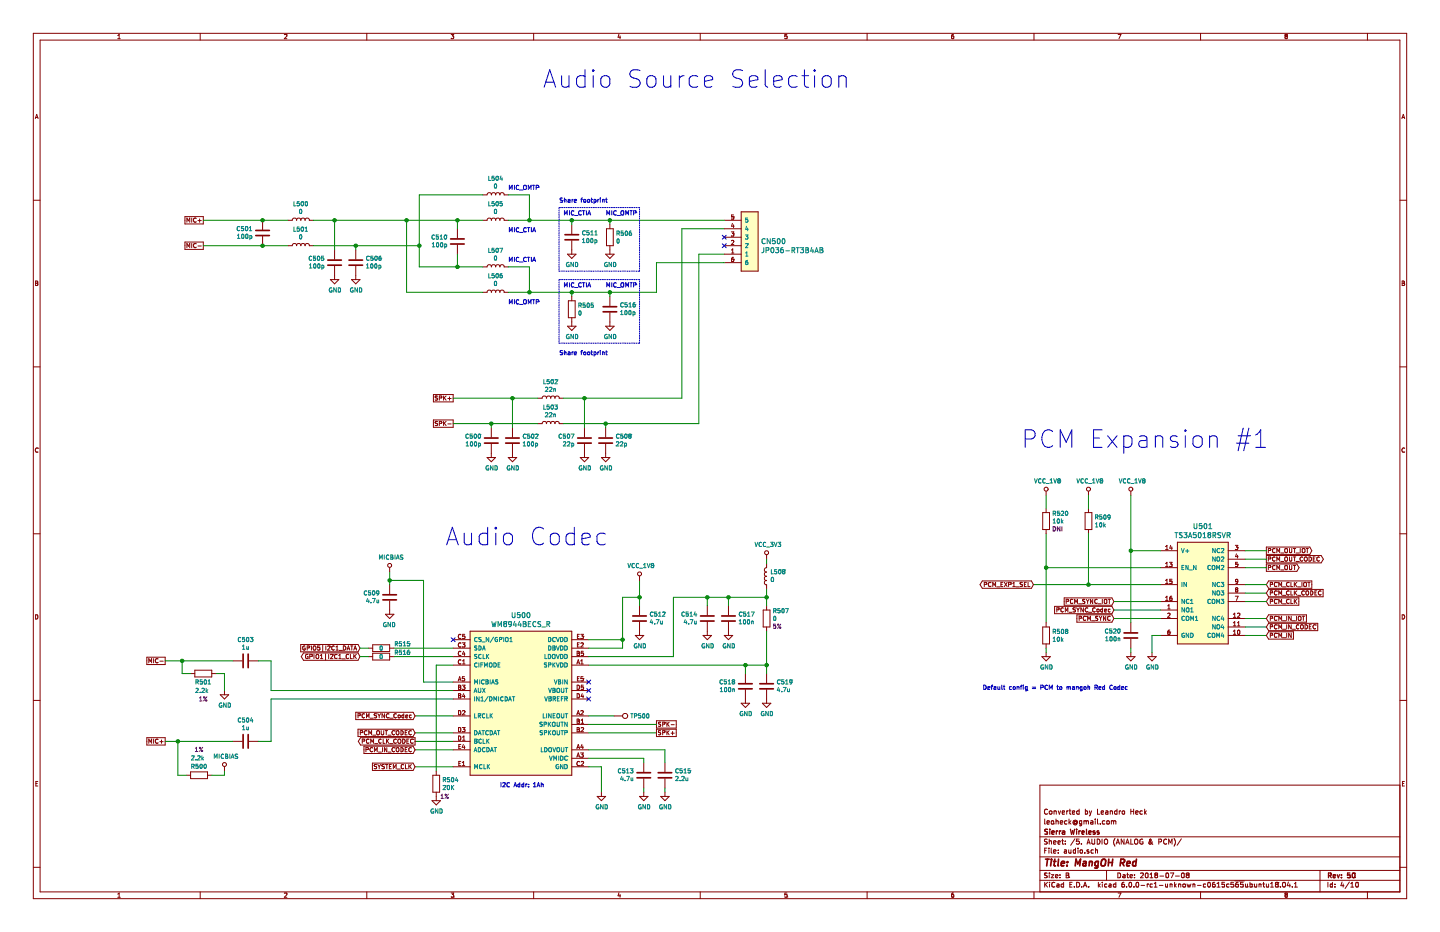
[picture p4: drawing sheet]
EESchema Schematic File Version 4
LIBS:mangoh_red_board-cache
EELAYER 26 0
EELAYER END
$Descr B 17000 11000
encoding utf-8
Sheet 4 10
Title "MangOH Red"
Date "2018-07-08"
Rev "50"
Comp "Sierra Wireless"
Comment1 "leoheck@gmail.com"
Comment2 "Converted by Leandro Heck"
Comment3 ""
Comment4 ""
$EndDescr
Text Notes 6400 1050 0    207  ~ 0
Audio Source Selection
Text Notes 5250 6450 0    207  ~ 0
Audio Codec
Text Notes 12050 5300 0    207  ~ 0
PCM Expansion #1
$Comp
L MangOH-Red:TS3A5018RSVR U501
U 1 1
P 13700 6500
F 0 "U501" H 14200 6790 60  0000 C CNN
F 1 "TS3A5018RSVR" H 14200 6684 60  0000 C CNN
F 2 "Package_DFN_QFN:DFN-16-1EP_3x4mm_P0.45mm_EP1.7x3.3mm" H 13700 6500 50  0001 C CNN
F 3 "/home/lheck/Dropbox/deepx/GOAT/DATASHEETS_MANGOH/pdfs/TS3A5018RSVR.pdf" H 13700 6500 50  0001 C CNN
	1    13700 6500
	1    0    0    -1  
$EndComp
$Comp
L MangOH-Red:WM8944BECS_R U500
U 1 1
P 5350 7550
F 0 "U500" H 6150 7840 60  0000 C CNN
F 1 "WM8944BECS_R" H 6150 7734 60  0000 C CNN
F 2 "Package_BGA:BGA-25_6.35x6.35mm_Layout5x5_P1.27mm" H 5550 7600 60  0001 L CNN
F 3 "/home/lheck/Dropbox/deepx/GOAT/DATASHEETS_MANGOH/pdfs/WM8944BECS-R.pdf" H 5350 7550 50  0001 C CNN
	1    5350 7550
	1    0    0    -1  
$EndComp
Text GLabel 14950 6500 2    50   Output ~ 0
PCM_OUT_IOT
Text GLabel 14950 6600 2    50   Output ~ 0
PCM_OUT_CODEC
Text GLabel 14950 6700 2    50   Output ~ 0
PCM_OUT
Wire Wire Line
	14950 6700 14700 6700
Wire Wire Line
	14700 6600 14950 6600
Wire Wire Line
	14950 6500 14700 6500
Text GLabel 14950 6900 2    50   Input ~ 0
PCM_CLK_IOT
Text GLabel 14950 7000 2    50   Input ~ 0
PCM_CLK_CODEC
Text GLabel 14950 7100 2    50   Input ~ 0
PCM_CLK
Wire Wire Line
	14950 7100 14700 7100
Wire Wire Line
	14700 7000 14950 7000
Wire Wire Line
	14950 6900 14700 6900
Wire Wire Line
	14950 7500 14700 7500
Wire Wire Line
	14700 7400 14950 7400
Wire Wire Line
	14950 7300 14700 7300
Text GLabel 14950 7300 2    50   Input ~ 0
PCM_IN_IOT
Text GLabel 14950 7400 2    50   Input ~ 0
PCM_IN_CODEC
Text GLabel 14950 7500 2    50   Input ~ 0
PCM_IN
$Comp
L power:GND #PWR0348
U 1 1
P 13600 7700
F 0 "#PWR0348" H 13600 7450 50  0001 C CNN
F 1 "GND" H 13605 7527 50  0000 C CNN
F 2 "" H 13600 7700 50  0001 C CNN
F 3 "" H 13600 7700 50  0001 C CNN
	1    13600 7700
	1    0    0    -1  
$EndComp
Wire Wire Line
	13700 7500 13600 7500
Wire Wire Line
	13600 7500 13600 7700
Text GLabel 13150 7100 0    50   Input ~ 0
PCM_SYNC_IOT
Text GLabel 13150 7200 0    50   Input ~ 0
PCM_SYNC_Codec
Text GLabel 13150 7300 0    50   Input ~ 0
PCM_SYNC
Wire Wire Line
	13150 7100 13700 7100
Wire Wire Line
	13700 7200 13150 7200
Wire Wire Line
	13150 7300 13700 7300
Wire Wire Line
	13700 6700 12350 6700
Wire Wire Line
	12350 6700 12350 6300
Wire Wire Line
	12350 6700 12350 7350
Connection ~ 12350 6700
$Comp
L power:GND #PWR0344
U 1 1
P 12350 7700
F 0 "#PWR0344" H 12350 7450 50  0001 C CNN
F 1 "GND" H 12355 7527 50  0000 C CNN
F 2 "" H 12350 7700 50  0001 C CNN
F 3 "" H 12350 7700 50  0001 C CNN
	1    12350 7700
	1    0    0    -1  
$EndComp
$Comp
L MangOH-Red-Extra:VCC_1V8 #PWR0343
U 1 1
P 12350 5850
F 0 "#PWR0343" H 12350 5700 50  0001 C CNN
F 1 "VCC_1V8" H 12367 6023 50  0000 C CNN
F 2 "" H 12350 5850 50  0001 C CNN
F 3 "" H 12350 5850 50  0001 C CNN
	1    12350 5850
	1    0    0    -1  
$EndComp
$Comp
L MangOH-Red-Extra:VCC_1V8 #PWR0345
U 1 1
P 12850 5850
F 0 "#PWR0345" H 12850 5700 50  0001 C CNN
F 1 "VCC_1V8" H 12867 6023 50  0000 C CNN
F 2 "" H 12850 5850 50  0001 C CNN
F 3 "" H 12850 5850 50  0001 C CNN
	1    12850 5850
	1    0    0    -1  
$EndComp
$Comp
L Device:R R508
U 1 1
P 12350 7500
F 0 "R508" H 12420 7546 50  0000 L CNN
F 1 "10k" H 12420 7455 50  0000 L CNN
F 2 "Resistor_SMD:R_0402_1005Metric" V 12280 7500 50  0001 C CNN
F 3 "~" H 12350 7500 50  0001 C CNN
	1    12350 7500
	1    0    0    -1  
$EndComp
Wire Wire Line
	12350 7650 12350 7700
$Comp
L Device:R R520
U 1 1
P 12350 6150
F 0 "R520" H 12420 6241 50  0000 L CNN
F 1 "10k" H 12420 6150 50  0000 L CNN
F 2 "Resistor_SMD:R_0402_1005Metric" V 12280 6150 50  0001 C CNN
F 3 "~" H 12350 6150 50  0001 C CNN
F 4 "DNI" H 12420 6059 50  0000 L CNB "DNI"
	1    12350 6150
	1    0    0    -1  
$EndComp
Wire Wire Line
	12350 5850 12350 6000
$Comp
L Device:R R509
U 1 1
P 12850 6150
F 0 "R509" H 12920 6196 50  0000 L CNN
F 1 "10k" H 12920 6105 50  0000 L CNN
F 2 "Resistor_SMD:R_0402_1005Metric" V 12780 6150 50  0001 C CNN
F 3 "~" H 12850 6150 50  0001 C CNN
	1    12850 6150
	1    0    0    -1  
$EndComp
Wire Wire Line
	12850 5850 12850 6000
$Comp
L MangOH-Red-Extra:VCC_1V8 #PWR0346
U 1 1
P 13350 5850
F 0 "#PWR0346" H 13350 5700 50  0001 C CNN
F 1 "VCC_1V8" H 13367 6023 50  0000 C CNN
F 2 "" H 13350 5850 50  0001 C CNN
F 3 "" H 13350 5850 50  0001 C CNN
	1    13350 5850
	1    0    0    -1  
$EndComp
Wire Wire Line
	13700 6500 13350 6500
Wire Wire Line
	13350 6500 13350 7350
$Comp
L Device:C C520
U 1 1
P 13350 7500
F 0 "C520" H 13236 7454 50  0000 R CNN
F 1 "100n" H 13236 7545 50  0000 R CNN
F 2 "Capacitor_SMD:C_0402_1005Metric" H 13388 7350 50  0001 C CNN
F 3 "~" H 13350 7500 50  0001 C CNN
	1    13350 7500
	1    0    0    1   
$EndComp
$Comp
L power:GND #PWR0347
U 1 1
P 13350 7700
F 0 "#PWR0347" H 13350 7450 50  0001 C CNN
F 1 "GND" H 13355 7527 50  0000 C CNN
F 2 "" H 13350 7700 50  0001 C CNN
F 3 "" H 13350 7700 50  0001 C CNN
	1    13350 7700
	1    0    0    -1  
$EndComp
Wire Wire Line
	13350 7650 13350 7700
Wire Wire Line
	13350 5850 13350 6500
Connection ~ 13350 6500
Wire Wire Line
	12200 6900 12850 6900
Wire Wire Line
	12850 6300 12850 6900
Connection ~ 12850 6900
Wire Wire Line
	12850 6900 13700 6900
Text GLabel 12200 6900 0    50   BiDi ~ 0
PCM_EXP1_SEL
Text Notes 11600 8150 0    50   ~ 0
Default config = PCM to mangoh Red Codec
$Comp
L power:GND #PWR0333
U 1 1
P 7100 9350
F 0 "#PWR0333" H 7100 9100 50  0001 C CNN
F 1 "GND" H 7105 9177 50  0000 C CNN
F 2 "" H 7100 9350 50  0001 C CNN
F 3 "" H 7100 9350 50  0001 C CNN
	1    7100 9350
	1    0    0    -1  
$EndComp
Wire Wire Line
	6950 9050 7100 9050
Wire Wire Line
	7100 9050 7100 9350
$Comp
L Device:C C513
U 1 1
P 7600 9150
F 0 "C513" H 7486 9104 50  0000 R CNN
F 1 "4.7u" H 7486 9195 50  0000 R CNN
F 2 "Capacitor_SMD:C_0402_1005Metric" H 7638 9000 50  0001 C CNN
F 3 "~" H 7600 9150 50  0001 C CNN
	1    7600 9150
	1    0    0    1   
$EndComp
$Comp
L power:GND #PWR0336
U 1 1
P 7600 9350
F 0 "#PWR0336" H 7600 9100 50  0001 C CNN
F 1 "GND" H 7605 9177 50  0000 C CNN
F 2 "" H 7600 9350 50  0001 C CNN
F 3 "" H 7600 9350 50  0001 C CNN
	1    7600 9350
	1    0    0    -1  
$EndComp
$Comp
L Device:C C515
U 1 1
P 7850 9150
F 0 "C515" H 7735 9104 50  0000 R CNN
F 1 "2.2u" H 7735 9195 50  0000 R CNN
F 2 "Capacitors_SMD:C_0603" H 7888 9000 50  0001 C CNN
F 3 "~" H 7850 9150 50  0001 C CNN
	1    7850 9150
	-1   0    0    1   
$EndComp
$Comp
L power:GND #PWR0337
U 1 1
P 7850 9350
F 0 "#PWR0337" H 7850 9100 50  0001 C CNN
F 1 "GND" H 7855 9177 50  0000 C CNN
F 2 "" H 7850 9350 50  0001 C CNN
F 3 "" H 7850 9350 50  0001 C CNN
	1    7850 9350
	1    0    0    -1  
$EndComp
Wire Wire Line
	6950 8950 7600 8950
Wire Wire Line
	7600 8950 7600 9000
$Comp
L Device:C C518
U 1 1
P 8800 8100
F 0 "C518" H 8686 8054 50  0000 R CNN
F 1 "100n" H 8686 8145 50  0000 R CNN
F 2 "Capacitor_SMD:C_0402_1005Metric" H 8838 7950 50  0001 C CNN
F 3 "~" H 8800 8100 50  0001 C CNN
	1    8800 8100
	1    0    0    1   
$EndComp
$Comp
L power:GND #PWR0340
U 1 1
P 8800 8250
F 0 "#PWR0340" H 8800 8000 50  0001 C CNN
F 1 "GND" H 8805 8077 50  0000 C CNN
F 2 "" H 8800 8250 50  0001 C CNN
F 3 "" H 8800 8250 50  0001 C CNN
	1    8800 8250
	1    0    0    -1  
$EndComp
$Comp
L Device:C C519
U 1 1
P 9050 8100
F 0 "C519" H 8935 8054 50  0000 R CNN
F 1 "4.7u" H 8935 8145 50  0000 R CNN
F 2 "Capacitor_SMD:C_0402_1005Metric" H 9088 7950 50  0001 C CNN
F 3 "~" H 9050 8100 50  0001 C CNN
	1    9050 8100
	-1   0    0    1   
$EndComp
$Comp
L power:GND #PWR0342
U 1 1
P 9050 8250
F 0 "#PWR0342" H 9050 8000 50  0001 C CNN
F 1 "GND" H 9055 8077 50  0000 C CNN
F 2 "" H 9050 8250 50  0001 C CNN
F 3 "" H 9050 8250 50  0001 C CNN
	1    9050 8250
	1    0    0    -1  
$EndComp
Wire Wire Line
	6950 7850 8800 7850
Wire Wire Line
	8800 7850 8800 7950
Wire Wire Line
	8800 7850 9050 7850
Connection ~ 8800 7850
Connection ~ 9050 7850
Wire Wire Line
	9050 7850 9050 7950
$Comp
L Device:R R507
U 1 1
P 9050 7300
F 0 "R507" H 9120 7391 50  0000 L CNN
F 1 "0" H 9120 7300 50  0000 L CNN
F 2 "Resistors_SMD:R_0402" V 8980 7300 50  0001 C CNN
F 3 "~" H 9050 7300 50  0001 C CNN
F 4 "5%" H 9120 7209 50  0000 L CNN "Tolerance"
	1    9050 7300
	1    0    0    -1  
$EndComp
Wire Wire Line
	9050 7450 9050 7850
Wire Wire Line
	7600 9300 7600 9350
Wire Wire Line
	7850 9300 7850 9350
$Comp
L Device:C C514
U 1 1
P 8350 7300
F 0 "C514" H 8236 7254 50  0000 R CNN
F 1 "4.7u" H 8236 7345 50  0000 R CNN
F 2 "Capacitor_SMD:C_0402_1005Metric" H 8388 7150 50  0001 C CNN
F 3 "~" H 8350 7300 50  0001 C CNN
	1    8350 7300
	1    0    0    1   
$EndComp
$Comp
L power:GND #PWR0338
U 1 1
P 8350 7450
F 0 "#PWR0338" H 8350 7200 50  0001 C CNN
F 1 "GND" H 8355 7277 50  0000 C CNN
F 2 "" H 8350 7450 50  0001 C CNN
F 3 "" H 8350 7450 50  0001 C CNN
	1    8350 7450
	1    0    0    -1  
$EndComp
$Comp
L Device:C C517
U 1 1
P 8600 7300
F 0 "C517" H 8485 7254 50  0000 R CNN
F 1 "100n" H 8485 7345 50  0000 R CNN
F 2 "Capacitor_SMD:C_0402_1005Metric" H 8638 7150 50  0001 C CNN
F 3 "~" H 8600 7300 50  0001 C CNN
	1    8600 7300
	-1   0    0    1   
$EndComp
$Comp
L power:GND #PWR0339
U 1 1
P 8600 7450
F 0 "#PWR0339" H 8600 7200 50  0001 C CNN
F 1 "GND" H 8605 7277 50  0000 C CNN
F 2 "" H 8600 7450 50  0001 C CNN
F 3 "" H 8600 7450 50  0001 C CNN
	1    8600 7450
	1    0    0    -1  
$EndComp
Wire Wire Line
	8350 7050 8350 7150
Wire Wire Line
	8600 7050 8600 7150
Wire Wire Line
	6950 7750 7950 7750
Wire Wire Line
	7950 7750 7950 7050
Wire Wire Line
	7950 7050 8350 7050
Wire Wire Line
	8350 7050 8600 7050
Connection ~ 8350 7050
Wire Wire Line
	8600 7050 9050 7050
Wire Wire Line
	9050 7050 9050 7150
Connection ~ 8600 7050
$Comp
L MangOH-Red-Extra:VCC_3V3 #PWR0341
U 1 1
P 9050 6600
F 0 "#PWR0341" H 9050 6450 50  0001 C CNN
F 1 "VCC_3V3" H 9067 6773 50  0000 C CNN
F 2 "" H 9050 6600 50  0001 C CNN
F 3 "" H 9050 6600 50  0001 C CNN
	1    9050 6600
	1    0    0    -1  
$EndComp
$Comp
L Device:L L508
U 1 1
P 9050 6800
F 0 "L508" H 9009 6754 50  0000 R CNN
F 1 "0" H 9009 6845 50  0000 R CNN
F 2 "Inductors_SMD:L_0603" H 9050 6800 50  0001 C CNN
F 3 "~" H 9050 6800 50  0001 C CNN
	1    9050 6800
	-1   0    0    1   
$EndComp
Wire Wire Line
	9050 6600 9050 6650
Wire Wire Line
	9050 6950 9050 7050
Connection ~ 9050 7050
Wire Wire Line
	6950 7650 7350 7650
Wire Wire Line
	7350 7650 7350 7550
Wire Wire Line
	7350 7050 7550 7050
Wire Wire Line
	7550 7050 7550 6850
Wire Wire Line
	6950 7550 7350 7550
Connection ~ 7350 7550
Wire Wire Line
	7350 7550 7350 7050
$Comp
L Device:C C512
U 1 1
P 7550 7300
F 0 "C512" H 7435 7254 50  0000 R CNN
F 1 "4.7u" H 7435 7345 50  0000 R CNN
F 2 "Capacitor_SMD:C_0402_1005Metric" H 7588 7150 50  0001 C CNN
F 3 "~" H 7550 7300 50  0001 C CNN
	1    7550 7300
	-1   0    0    1   
$EndComp
$Comp
L power:GND #PWR0335
U 1 1
P 7550 7450
F 0 "#PWR0335" H 7550 7200 50  0001 C CNN
F 1 "GND" H 7555 7277 50  0000 C CNN
F 2 "" H 7550 7450 50  0001 C CNN
F 3 "" H 7550 7450 50  0001 C CNN
	1    7550 7450
	1    0    0    -1  
$EndComp
Wire Wire Line
	7550 7150 7550 7050
Connection ~ 7550 7050
$Comp
L MangOH-Red-Extra:VCC_1V8 #PWR0334
U 1 1
P 7550 6850
F 0 "#PWR0334" H 7550 6700 50  0001 C CNN
F 1 "VCC_1V8" H 7567 7023 50  0000 C CNN
F 2 "" H 7550 6850 50  0001 C CNN
F 3 "" H 7550 6850 50  0001 C CNN
	1    7550 6850
	1    0    0    -1  
$EndComp
NoConn ~ 6950 8050
NoConn ~ 6950 8150
NoConn ~ 6950 8250
$Comp
L Connector:TestPoint TP500
U 1 1
P 7250 8450
F 0 "TP500" V 7250 8638 50  0000 L CNN
F 1 "TestPoint" V 7295 8638 50  0001 L CNN
F 2 "" H 7450 8450 50  0001 C CNN
F 3 "~" H 7450 8450 50  0001 C CNN
	1    7250 8450
	0    1    1    0   
$EndComp
Wire Wire Line
	6950 8450 7250 8450
Text GLabel 7750 8550 2    50   UnSpc ~ 0
SPK-
Text GLabel 7750 8650 2    50   UnSpc ~ 0
SPK+
Wire Wire Line
	7750 8650 6950 8650
Wire Wire Line
	6950 8550 7750 8550
$Comp
L Device:C C509
U 1 1
P 4600 7050
F 0 "C509" H 4486 7004 50  0000 R CNN
F 1 "4.7u" H 4486 7095 50  0000 R CNN
F 2 "Capacitor_SMD:C_0402_1005Metric" H 4638 6900 50  0001 C CNN
F 3 "~" H 4600 7050 50  0001 C CNN
	1    4600 7050
	1    0    0    1   
$EndComp
$Comp
L power:GND #PWR0331
U 1 1
P 4600 7200
F 0 "#PWR0331" H 4600 6950 50  0001 C CNN
F 1 "GND" H 4605 7027 50  0000 C CNN
F 2 "" H 4600 7200 50  0001 C CNN
F 3 "" H 4600 7200 50  0001 C CNN
	1    4600 7200
	-1   0    0    -1  
$EndComp
Wire Wire Line
	4600 6750 4600 6850
Connection ~ 4600 6850
Wire Wire Line
	4600 6850 4600 6900
NoConn ~ 5350 7550
Text Notes 5900 9300 0    50   ~ 0
I2C Addr: 1Ah
Wire Wire Line
	5350 8450 4900 8450
Wire Wire Line
	5350 8650 4900 8650
Wire Wire Line
	5350 8750 4900 8750
Wire Wire Line
	5350 8850 4900 8850
Wire Wire Line
	4900 9050 5350 9050
Text GLabel 4900 9050 0    50   Input ~ 0
SYSTEM_CLK
Text GLabel 4900 8850 0    50   Input ~ 0
PCM_IN_CODEC
Text GLabel 4900 8750 0    50   Output ~ 0
PCM_CLK_CODEC
Text GLabel 4900 8650 0    50   Input ~ 0
PCM_OUT_CODEC
Text GLabel 4900 8450 0    50   Input ~ 0
PCM_SYNC_Codec
Wire Wire Line
	5350 7850 5150 7850
Wire Wire Line
	5150 7850 5150 9100
$Comp
L Device:R R504
U 1 1
P 5150 9250
F 0 "R504" H 5220 9296 50  0000 L CNN
F 1 "20K" H 5220 9205 50  0000 L CNN
F 2 "Resistor_SMD:R_0402_1005Metric" V 5080 9250 50  0001 C CNN
F 3 "~" H 5150 9250 50  0001 C CNN
F 4 "1%" H 5250 9100 50  0000 C CNN "Tolerance"
	1    5150 9250
	1    0    0    -1  
$EndComp
$Comp
L power:GND #PWR0332
U 1 1
P 5150 9400
F 0 "#PWR0332" H 5150 9150 50  0001 C CNN
F 1 "GND" H 5155 9227 50  0000 C CNN
F 2 "" H 5150 9400 50  0001 C CNN
F 3 "" H 5150 9400 50  0001 C CNN
	1    5150 9400
	1    0    0    -1  
$EndComp
$Comp
L Device:R R515
U 1 1
P 4500 7650
F 0 "R515" V 4450 7900 50  0000 C CNN
F 1 "0" V 4500 7650 50  0000 C CNN
F 2 "Resistor_SMD:R_0402_1005Metric" V 4430 7650 50  0001 C CNN
F 3 "~" H 4500 7650 50  0001 C CNN
	1    4500 7650
	0    1    1    0   
$EndComp
$Comp
L Device:R R516
U 1 1
P 4500 7750
F 0 "R516" V 4450 8000 50  0000 C CNN
F 1 "0" V 4500 7750 50  0000 C CNN
F 2 "Resistor_SMD:R_0402_1005Metric" V 4430 7750 50  0001 C CNN
F 3 "~" H 4500 7750 50  0001 C CNN
	1    4500 7750
	0    1    1    0   
$EndComp
Wire Wire Line
	4650 7650 5350 7650
Wire Wire Line
	4650 7750 5350 7750
Text GLabel 4250 7650 0    50   Input ~ 0
GPIO5|I2C1_DATA
Text GLabel 4250 7750 0    50   BiDi ~ 0
GPIO1|I2C1_CLK
Wire Wire Line
	4250 7650 4350 7650
Wire Wire Line
	4350 7750 4250 7750
Wire Wire Line
	5350 8050 5000 8050
Wire Wire Line
	5000 8050 5000 6850
Wire Wire Line
	5000 6850 4600 6850
$Comp
L Device:C C504
U 1 1
P 2900 8750
F 0 "C504" V 2648 8750 50  0000 C CNN
F 1 "1u" V 2739 8750 50  0000 C CNN
F 2 "Capacitor_SMD:C_0402_1005Metric" H 2938 8600 50  0001 C CNN
F 3 "~" H 2900 8750 50  0001 C CNN
	1    2900 8750
	0    -1   1    0   
$EndComp
$Comp
L MangOH-Red-Extra:MICBIAS #PWR0330
U 1 1
P 4600 6750
F 0 "#PWR0330" H 4600 6600 50  0001 C CNN
F 1 "MICBIAS" H 4617 6923 50  0000 C CNN
F 2 "" H 4600 6750 50  0001 C CNN
F 3 "" H 4600 6750 50  0001 C CNN
	1    4600 6750
	1    0    0    -1  
$EndComp
$Comp
L MangOH-Red-Extra:MICBIAS #PWR0329
U 1 1
P 2650 9100
F 0 "#PWR0329" H 2650 8950 50  0001 C CNN
F 1 "MICBIAS" H 2667 9273 50  0000 C CNN
F 2 "" H 2650 9100 50  0001 C CNN
F 3 "" H 2650 9100 50  0001 C CNN
	1    2650 9100
	1    0    0    -1  
$EndComp
$Comp
L Device:C C503
U 1 1
P 2900 7800
F 0 "C503" V 2648 7800 50  0000 C CNN
F 1 "1u" V 2739 7800 50  0000 C CNN
F 2 "Capacitor_SMD:C_0402_1005Metric" H 2938 7650 50  0001 C CNN
F 3 "~" H 2900 7800 50  0001 C CNN
	1    2900 7800
	0    -1   1    0   
$EndComp
$Comp
L Device:R R500
U 1 1
P 2350 9150
F 0 "R500" V 2450 9050 50  0000 L CNN
F 1 "2.2k" V 2550 9050 50  0000 L CNN
F 2 "Resistor_SMD:R_0402_1005Metric" V 2280 9150 50  0001 C CNN
F 3 "~" H 2350 9150 50  0001 C CNN
F 4 "1%" V 2650 9150 50  0000 C CNN "Tolerance"
	1    2350 9150
	0    1    -1   0   
$EndComp
Wire Wire Line
	2500 9150 2650 9150
Wire Wire Line
	2650 9150 2650 9100
Text GLabel 1950 8750 0    50   UnSpc ~ 0
MIC+
Wire Wire Line
	1950 8750 2100 8750
Wire Wire Line
	2100 8750 2100 9150
Wire Wire Line
	2100 9150 2200 9150
Wire Wire Line
	2100 8750 2750 8750
Connection ~ 2100 8750
$Comp
L Device:R R501
U 1 1
P 2400 7950
F 0 "R501" V 2500 7850 50  0000 L CNN
F 1 "2.2k" V 2600 7850 50  0000 L CNN
F 2 "Resistor_SMD:R_0402_1005Metric" V 2330 7950 50  0001 C CNN
F 3 "~" H 2400 7950 50  0001 C CNN
F 4 "1%" V 2700 7950 50  0000 C CNN "Tolerance"
	1    2400 7950
	0    1    1    0   
$EndComp
$Comp
L power:GND #PWR0328
U 1 1
P 2650 8150
F 0 "#PWR0328" H 2650 7900 50  0001 C CNN
F 1 "GND" H 2655 7977 50  0000 C CNN
F 2 "" H 2650 8150 50  0001 C CNN
F 3 "" H 2650 8150 50  0001 C CNN
	1    2650 8150
	1    0    0    -1  
$EndComp
Wire Wire Line
	2550 7950 2650 7950
Wire Wire Line
	2650 7950 2650 8150
Text GLabel 1950 7800 0    50   UnSpc ~ 0
MIC-
Wire Wire Line
	1950 7800 2150 7800
Wire Wire Line
	2250 7950 2150 7950
Wire Wire Line
	2150 7950 2150 7800
Connection ~ 2150 7800
Wire Wire Line
	2150 7800 2750 7800
Wire Wire Line
	3200 8150 3200 7800
Wire Wire Line
	3200 7800 3050 7800
Wire Wire Line
	3200 8150 5350 8150
Wire Wire Line
	3200 8750 3200 8250
Wire Wire Line
	3200 8250 5350 8250
Wire Wire Line
	3050 8750 3200 8750
$Comp
L Device:C C500
U 1 1
P 5800 5200
F 0 "C500" H 5686 5154 50  0000 R CNN
F 1 "100p" H 5686 5245 50  0000 R CNN
F 2 "Capacitor_SMD:C_0402_1005Metric" H 5838 5050 50  0001 C CNN
F 3 "~" H 5800 5200 50  0001 C CNN
	1    5800 5200
	1    0    0    1   
$EndComp
$Comp
L power:GND #PWR0463
U 1 1
P 5800 5350
F 0 "#PWR0463" H 5800 5100 50  0001 C CNN
F 1 "GND" H 5805 5177 50  0000 C CNN
F 2 "" H 5800 5350 50  0001 C CNN
F 3 "" H 5800 5350 50  0001 C CNN
	1    5800 5350
	1    0    0    -1  
$EndComp
$Comp
L Device:C C502
U 1 1
P 6050 5200
F 0 "C502" H 5935 5154 50  0000 R CNN
F 1 "100p" H 5935 5245 50  0000 R CNN
F 2 "Capacitor_SMD:C_0402_1005Metric" H 6088 5050 50  0001 C CNN
F 3 "~" H 6050 5200 50  0001 C CNN
	1    6050 5200
	-1   0    0    1   
$EndComp
$Comp
L power:GND #PWR0464
U 1 1
P 6050 5350
F 0 "#PWR0464" H 6050 5100 50  0001 C CNN
F 1 "GND" H 6055 5177 50  0000 C CNN
F 2 "" H 6050 5350 50  0001 C CNN
F 3 "" H 6050 5350 50  0001 C CNN
	1    6050 5350
	1    0    0    -1  
$EndComp
$Comp
L Device:C C507
U 1 1
P 6900 5200
F 0 "C507" H 6786 5154 50  0000 R CNN
F 1 "22p" H 6786 5245 50  0000 R CNN
F 2 "Capacitor_SMD:C_0402_1005Metric" H 6938 5050 50  0001 C CNN
F 3 "~" H 6900 5200 50  0001 C CNN
	1    6900 5200
	1    0    0    1   
$EndComp
$Comp
L power:GND #PWR0467
U 1 1
P 6900 5350
F 0 "#PWR0467" H 6900 5100 50  0001 C CNN
F 1 "GND" H 6905 5177 50  0000 C CNN
F 2 "" H 6900 5350 50  0001 C CNN
F 3 "" H 6900 5350 50  0001 C CNN
	1    6900 5350
	1    0    0    -1  
$EndComp
$Comp
L Device:C C508
U 1 1
P 7150 5200
F 0 "C508" H 7035 5154 50  0000 R CNN
F 1 "22p" H 7035 5245 50  0000 R CNN
F 2 "Capacitor_SMD:C_0402_1005Metric" H 7188 5050 50  0001 C CNN
F 3 "~" H 7150 5200 50  0001 C CNN
	1    7150 5200
	-1   0    0    1   
$EndComp
$Comp
L power:GND #PWR0468
U 1 1
P 7150 5350
F 0 "#PWR0468" H 7150 5100 50  0001 C CNN
F 1 "GND" H 7155 5177 50  0000 C CNN
F 2 "" H 7150 5350 50  0001 C CNN
F 3 "" H 7150 5350 50  0001 C CNN
	1    7150 5350
	1    0    0    -1  
$EndComp
Text GLabel 2400 2900 0    50   UnSpc ~ 0
MIC-
Text GLabel 2400 2600 0    50   UnSpc ~ 0
MIC+
Text GLabel 5350 5000 0    50   UnSpc ~ 0
SPK-
Text GLabel 5350 4700 0    50   UnSpc ~ 0
SPK+
$Comp
L Device:L L502
U 1 1
P 6500 4700
F 0 "L502" V 6690 4700 50  0000 C CNN
F 1 "22n" V 6599 4700 50  0000 C CNN
F 2 "Inductors_SMD:L_0402" H 6500 4700 50  0001 C CNN
F 3 "~" H 6500 4700 50  0001 C CNN
	1    6500 4700
	0    -1   -1   0   
$EndComp
$Comp
L Device:L L503
U 1 1
P 6500 5000
F 0 "L503" V 6690 5000 50  0000 C CNN
F 1 "22n" V 6599 5000 50  0000 C CNN
F 2 "Inductors_SMD:L_0402" H 6500 5000 50  0001 C CNN
F 3 "~" H 6500 5000 50  0001 C CNN
	1    6500 5000
	0    -1   -1   0   
$EndComp
Wire Wire Line
	5350 5000 5800 5000
Wire Wire Line
	6350 4700 6050 4700
Wire Wire Line
	6050 5050 6050 4700
Connection ~ 6050 4700
Wire Wire Line
	6050 4700 5350 4700
Wire Wire Line
	5800 5050 5800 5000
Connection ~ 5800 5000
Wire Wire Line
	5800 5000 6350 5000
Wire Wire Line
	6650 5000 7150 5000
Wire Wire Line
	7150 5000 7150 5050
Wire Wire Line
	6650 4700 6900 4700
Wire Wire Line
	6900 4700 6900 5050
$Comp
L Device:C C505
U 1 1
P 3950 3100
F 0 "C505" H 3836 3054 50  0000 R CNN
F 1 "100p" H 3836 3145 50  0000 R CNN
F 2 "Capacitor_SMD:C_0402_1005Metric" H 3988 2950 50  0001 C CNN
F 3 "~" H 3950 3100 50  0001 C CNN
	1    3950 3100
	1    0    0    1   
$EndComp
$Comp
L power:GND #PWR0461
U 1 1
P 3950 3250
F 0 "#PWR0461" H 3950 3000 50  0001 C CNN
F 1 "GND" H 3955 3077 50  0000 C CNN
F 2 "" H 3950 3250 50  0001 C CNN
F 3 "" H 3950 3250 50  0001 C CNN
	1    3950 3250
	1    0    0    -1  
$EndComp
$Comp
L Device:C C506
U 1 1
P 4200 3100
F 0 "C506" H 4085 3054 50  0000 R CNN
F 1 "100p" H 4085 3145 50  0000 R CNN
F 2 "Capacitor_SMD:C_0402_1005Metric" H 4238 2950 50  0001 C CNN
F 3 "~" H 4200 3100 50  0001 C CNN
	1    4200 3100
	-1   0    0    1   
$EndComp
$Comp
L power:GND #PWR0462
U 1 1
P 4200 3250
F 0 "#PWR0462" H 4200 3000 50  0001 C CNN
F 1 "GND" H 4205 3077 50  0000 C CNN
F 2 "" H 4200 3250 50  0001 C CNN
F 3 "" H 4200 3250 50  0001 C CNN
	1    4200 3250
	1    0    0    -1  
$EndComp
$Comp
L Device:L L500
U 1 1
P 3550 2600
F 0 "L500" V 3740 2600 50  0000 C CNN
F 1 "0" V 3649 2600 50  0000 C CNN
F 2 "Inductors_SMD:L_0402" H 3550 2600 50  0001 C CNN
F 3 "~" H 3550 2600 50  0001 C CNN
	1    3550 2600
	0    -1   -1   0   
$EndComp
$Comp
L Device:L L501
U 1 1
P 3550 2900
F 0 "L501" V 3740 2900 50  0000 C CNN
F 1 "0" V 3649 2900 50  0000 C CNN
F 2 "Inductors_SMD:L_0402" H 3550 2900 50  0001 C CNN
F 3 "~" H 3550 2900 50  0001 C CNN
	1    3550 2900
	0    -1   -1   0   
$EndComp
Wire Wire Line
	3700 2900 4200 2900
Wire Wire Line
	4200 2900 4200 2950
Wire Wire Line
	3700 2600 3950 2600
Wire Wire Line
	3950 2600 3950 2950
Wire Wire Line
	2400 2600 3100 2600
Wire Wire Line
	2400 2900 3100 2900
$Comp
L Device:C C501
U 1 1
P 3100 2750
F 0 "C501" H 2986 2704 50  0000 R CNN
F 1 "100p" H 2986 2795 50  0000 R CNN
F 2 "Capacitor_SMD:C_0402_1005Metric" H 3138 2600 50  0001 C CNN
F 3 "~" H 3100 2750 50  0001 C CNN
	1    3100 2750
	1    0    0    1   
$EndComp
Connection ~ 3100 2900
Wire Wire Line
	3100 2900 3400 2900
Connection ~ 3100 2600
Wire Wire Line
	3100 2600 3400 2600
$Comp
L Device:C C511
U 1 1
P 6750 2800
F 0 "C511" H 6635 2754 50  0000 R CNN
F 1 "100p" H 6635 2845 50  0000 R CNN
F 2 "Capacitor_SMD:C_0402_1005Metric" H 6788 2650 50  0001 C CNN
F 3 "~" H 6750 2800 50  0001 C CNN
	1    6750 2800
	-1   0    0    1   
$EndComp
$Comp
L power:GND #PWR0465
U 1 1
P 6750 2950
F 0 "#PWR0465" H 6750 2700 50  0001 C CNN
F 1 "GND" H 6755 2777 50  0000 C CNN
F 2 "" H 6750 2950 50  0001 C CNN
F 3 "" H 6750 2950 50  0001 C CNN
	1    6750 2950
	1    0    0    -1  
$EndComp
$Comp
L Device:L L504
U 1 1
P 5850 2300
F 0 "L504" V 6040 2300 50  0000 C CNN
F 1 "0" V 5949 2300 50  0000 C CNN
F 2 "Inductors_SMD:L_0402" H 5850 2300 50  0001 C CNN
F 3 "~" H 5850 2300 50  0001 C CNN
	1    5850 2300
	0    -1   -1   0   
$EndComp
$Comp
L Device:L L505
U 1 1
P 5850 2600
F 0 "L505" V 6040 2600 50  0000 C CNN
F 1 "0" V 5949 2600 50  0000 C CNN
F 2 "Inductors_SMD:L_0402" H 5850 2600 50  0001 C CNN
F 3 "~" H 5850 2600 50  0001 C CNN
	1    5850 2600
	0    -1   -1   0   
$EndComp
Wire Wire Line
	6750 2600 6750 2650
Wire Wire Line
	6000 2300 6250 2300
$Comp
L power:GND #PWR0466
U 1 1
P 6750 3800
F 0 "#PWR0466" H 6750 3550 50  0001 C CNN
F 1 "GND" H 6755 3627 50  0000 C CNN
F 2 "" H 6750 3800 50  0001 C CNN
F 3 "" H 6750 3800 50  0001 C CNN
	1    6750 3800
	1    0    0    -1  
$EndComp
$Comp
L Device:L L507
U 1 1
P 5850 3150
F 0 "L507" V 6040 3150 50  0000 C CNN
F 1 "0" V 5949 3150 50  0000 C CNN
F 2 "Inductors_SMD:L_0402" H 5850 3150 50  0001 C CNN
F 3 "~" H 5850 3150 50  0001 C CNN
	1    5850 3150
	0    -1   -1   0   
$EndComp
$Comp
L Device:L L506
U 1 1
P 5850 3450
F 0 "L506" V 6040 3450 50  0000 C CNN
F 1 "0" V 5949 3450 50  0000 C CNN
F 2 "Inductors_SMD:L_0402" H 5850 3450 50  0001 C CNN
F 3 "~" H 5850 3450 50  0001 C CNN
	1    5850 3450
	0    -1   -1   0   
$EndComp
Wire Wire Line
	6750 3450 6750 3500
Wire Wire Line
	6000 3150 6250 3150
Wire Wire Line
	6000 2600 6250 2600
Connection ~ 3950 2600
Wire Wire Line
	6250 3150 6250 3450
Wire Wire Line
	6000 3450 6250 3450
Connection ~ 6250 3450
Wire Wire Line
	6250 3450 6750 3450
Wire Wire Line
	6250 2300 6250 2600
Connection ~ 6250 2600
Wire Wire Line
	6250 2600 6750 2600
$Comp
L Device:R R505
U 1 1
P 6750 3650
F 0 "R505" H 6820 3696 50  0000 L CNN
F 1 "0" H 6820 3605 50  0000 L CNN
F 2 "Resistors_SMD:R_0402" V 6680 3650 50  0001 C CNN
F 3 "~" H 6750 3650 50  0001 C CNN
	1    6750 3650
	1    0    0    -1  
$EndComp
$Comp
L power:GND #PWR0469
U 1 1
P 7200 2950
F 0 "#PWR0469" H 7200 2700 50  0001 C CNN
F 1 "GND" H 7205 2777 50  0000 C CNN
F 2 "" H 7200 2950 50  0001 C CNN
F 3 "" H 7200 2950 50  0001 C CNN
	1    7200 2950
	1    0    0    -1  
$EndComp
Wire Wire Line
	7200 2600 7200 2650
$Comp
L Device:R R506
U 1 1
P 7200 2800
F 0 "R506" H 7270 2846 50  0000 L CNN
F 1 "0" H 7270 2755 50  0000 L CNN
F 2 "Resistors_SMD:R_0402" V 7130 2800 50  0001 C CNN
F 3 "~" H 7200 2800 50  0001 C CNN
	1    7200 2800
	1    0    0    -1  
$EndComp
Wire Wire Line
	6750 2600 7200 2600
Connection ~ 6750 2600
$Comp
L Device:C C516
U 1 1
P 7200 3650
F 0 "C516" H 7085 3604 50  0000 R CNN
F 1 "100p" H 7085 3695 50  0000 R CNN
F 2 "Capacitor_SMD:C_0402_1005Metric" H 7238 3500 50  0001 C CNN
F 3 "~" H 7200 3650 50  0001 C CNN
	1    7200 3650
	-1   0    0    1   
$EndComp
$Comp
L power:GND #PWR0470
U 1 1
P 7200 3800
F 0 "#PWR0470" H 7200 3550 50  0001 C CNN
F 1 "GND" H 7205 3627 50  0000 C CNN
F 2 "" H 7200 3800 50  0001 C CNN
F 3 "" H 7200 3800 50  0001 C CNN
	1    7200 3800
	1    0    0    -1  
$EndComp
Wire Wire Line
	6750 3450 7200 3450
Wire Wire Line
	7200 3450 7200 3500
Connection ~ 6750 3450
$Comp
L Device:C C510
U 1 1
P 5400 2850
F 0 "C510" H 5286 2804 50  0000 R CNN
F 1 "100p" H 5286 2895 50  0000 R CNN
F 2 "Capacitor_SMD:C_0402_1005Metric" H 5438 2700 50  0001 C CNN
F 3 "~" H 5400 2850 50  0001 C CNN
	1    5400 2850
	1    0    0    1   
$EndComp
Wire Wire Line
	5700 3150 5400 3150
Wire Wire Line
	3950 2600 4800 2600
Wire Wire Line
	5400 3000 5400 3150
Wire Wire Line
	5400 2700 5400 2600
Connection ~ 5400 2600
Wire Wire Line
	5400 2600 5700 2600
Wire Wire Line
	5400 3150 4950 3150
Wire Wire Line
	4950 3150 4950 2900
Wire Wire Line
	4950 2900 4200 2900
Connection ~ 5400 3150
Connection ~ 4200 2900
Wire Wire Line
	5700 2300 4950 2300
Wire Wire Line
	4950 2300 4950 2900
Connection ~ 4950 2900
Wire Wire Line
	5700 3450 4800 3450
Wire Wire Line
	4800 3450 4800 2600
Connection ~ 4800 2600
Wire Wire Line
	4800 2600 5400 2600
$Comp
L MangOH-Red:JP036-RT3B4AB CN500
U 1 1
P 8550 2600
F 0 "CN500" H 8981 2353 60  0000 L CNN
F 1 "JP036-RT3B4AB" H 8981 2247 60  0000 L CNN
F 2 "Connector_Audio:Jack_3.5mm_PJ311_Horizontal" H 8550 2600 50  0001 C CNN
F 3 "" H 8550 2600 50  0001 C CNN
	1    8550 2600
	1    0    0    -1  
$EndComp
Wire Wire Line
	7200 2600 8550 2600
Connection ~ 7200 2600
Wire Wire Line
	7750 3450 7750 3100
Wire Wire Line
	7750 3100 8550 3100
Wire Wire Line
	8050 4700 8050 2700
Wire Wire Line
	8050 2700 8550 2700
Wire Wire Line
	8550 3000 8250 3000
Wire Wire Line
	8250 3000 8250 5000
Wire Wire Line
	8250 5000 7150 5000
Connection ~ 7150 5000
Wire Wire Line
	7200 3450 7750 3450
Connection ~ 7200 3450
NoConn ~ 8550 2800
NoConn ~ 8550 2900
Wire Wire Line
	6900 4700 8050 4700
Connection ~ 6900 4700
Wire Notes Line
	6600 2450 6600 3200
Wire Notes Line
	6600 3200 7550 3200
Wire Notes Line
	7550 3200 7550 2450
Wire Notes Line
	7550 2450 6600 2450
Wire Notes Line
	6600 3300 6600 4050
Wire Notes Line
	6600 4050 7550 4050
Wire Notes Line
	7550 4050 7550 3300
Wire Notes Line
	7550 3300 6600 3300
Text Notes 6600 2400 0    50   ~ 0
Share footprint
Text Notes 6600 4200 0    50   ~ 0
Share footprint
Text Notes 6650 2550 0    50   ~ 0
MIC_CTIA
Text Notes 7150 2550 0    50   ~ 0
MIC_OMTP
Text Notes 7150 3400 0    50   ~ 0
MIC_OMTP
Text Notes 6650 3400 0    50   ~ 0
MIC_CTIA
Text Notes 6000 2250 0    50   ~ 0
MIC_OMTP
Text Notes 6000 3600 0    50   ~ 0
MIC_OMTP
Text Notes 6000 3100 0    50   ~ 0
MIC_CTIA
Text Notes 6000 2750 0    50   ~ 0
MIC_CTIA
Wire Wire Line
	6950 8850 7850 8850
Wire Wire Line
	7850 8850 7850 9000
$EndSCHEMATC
